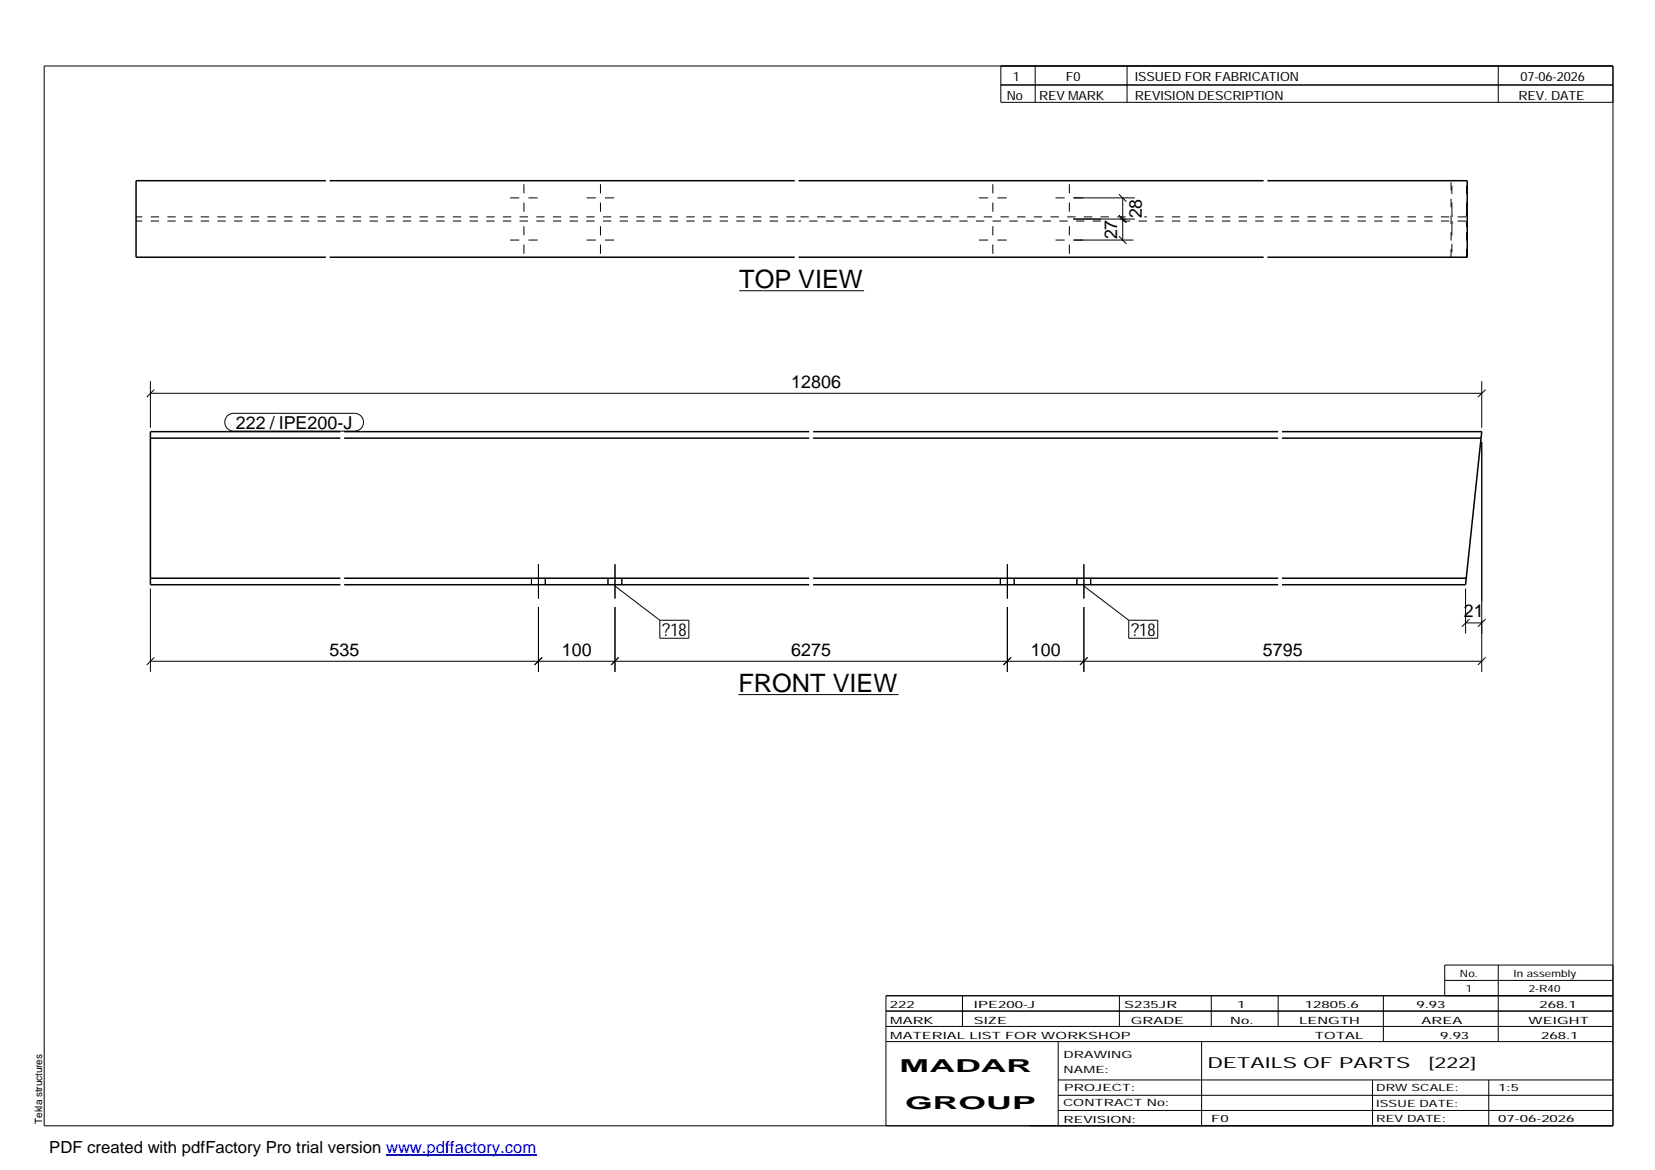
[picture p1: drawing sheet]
<svg xmlns="http://www.w3.org/2000/svg" width="420mm" height="297mm" viewBox="0 0 420 297" stroke-linecap="round" stroke-linejoin="round" font-family="sans-serif">
<g fill="none" stroke="#000" stroke-width=".25">
<path d="M11.2 16.7h398.3v269.1h-398.3zM254.1 16.7v9.3h155.4M262.8 16.7v9.3M286.1 16.7v9.3M380.4 16.7v9.3M254.1 21.6h155.4M129.5 50.2h2.3M133 46.8v2.3M133 51.4v2.3M133 57.4v2.4M134.2 50.2h2.3M148.9 50.2h2.4"/>
<path d="M152.4 46.8v2.3M152.4 51.4v2.3M152.4 57.4v2.4M153.6 50.2h2.3M248.5 50.2h2.4M252.1 46.8v2.3M252.1 51.4v2.3M252.1 57.4v2.4M253.2 50.2h2.4M268 50.2h2.3M271.5 46.8v2.3M271.5 51.4v2.3"/>
<path d="M271.5 57.4v2.4M272.5 50.2h15.6M272.5 55.6h15.6M284.1 60l1.9 1.9M284.1 54.6l1.9 1.9M284.1 49.3l1.9 1.9M285 50.2v10.7M129.5 60.9h2.3M133 62.1v2.3M134.2 60.9h2.3M148.9 60.9h2.4M152.4 62.1v2.3"/>
<path d="M153.6 60.9h2.3M187.7 73.8h31.7M248.5 60.9h2.4M252.1 62.1v2.3M253.2 60.9h2.4M268 60.9h2.3M271.5 62.1v2.3M272.5 60.9h15.2M38.2 99.9h338M38.2 96.8v11.8M39.2 98.9l-1.9 1.9M376.2 96.8v11.8"/>
<path d="M377.1 98.9l-1.9 1.9M57.7 105.6l.8-.5 .9-.2h30.6a2.26 2.26 0 0 1 2.3 2.3 2.26 2.26 0 0 1-2.3 2.3h-30.6a2.3 2.3 0 0 1-2.2-1.4 2.3 2.3 0 0 1 .5-2.5zM376.2 112.2v58.4M38.2 149.4v21.2M134.9 146.8v1.6M136.7 143.2v8.8M136.7 154.1v16.5M138.4 146.8v1.6M154.3 146.8v1.6M156.1 143.2v8.8M156.1 154.1v16.5M156.1 148.8l11.4 8.7"/>
<path d="M157.9 146.8v1.6M167.5 157.5h7.4v4.5h-7.4zM254 146.8v1.6M255.7 143.2v8.8M255.7 154.1v16.5M257.5 146.8v1.6M273.4 146.8v1.6M275.2 143.2v8.8M275.2 154.1v16.5M275.2 148.8l11.4 8.7M276.9 146.8v1.6M286.6 157.5h7.3v4.5h-7.3z"/>
<path d="M372.1 158.1h4.1M372.1 149.4v11.5M373 157.2l-1.9 1.9M377.1 157.2l-1.9 1.9M38.2 167.9h338M39.2 166.9l-1.9 1.9M137.6 166.9l-1.9 1.9M157.1 166.9l-1.9 1.9M187.5 176.3h40.6M256.7 166.9l-1.9 1.9M276.1 166.9l-1.9 1.9M377.1 166.9l-1.9 1.9"/>
<path d="M224.9 256.7h184.6M244.3 252.8v7.8M284.2 252.8v7.8M307.5 252.8v7.8M324.5 252.8v7.8M351.2 252.8v11.6M366.8 248.9h42.7M380.4 245v19.4M409.5 245h-42.7v7.8M409.5 252.8h-184.6v33M224.9 264.4h184.6M224.9 260.6h184.6"/>
<path d="M268.6 264.4v21.4M268.6 274.2h140.9M268.6 278.1h140.9M305.1 264.4v21.4M348.4 274.2v11.6M378 274.2v11.6M268.6 281.9h140.9"/>
</g>
<g fill="none" stroke="#000" stroke-width=".38">
<path d="M82.7 45.9h-48.2v19.4h48.2M83.7 45.9h118.1M202.7 45.9h118.1M321.8 45.9h50.7v19.4h-50.7M83.7 65.3h118.1M202.7 65.3h118.1M38.2 111.2h48.2M86.4 109.6h-48.2v38.8h48.2M87.4 111.2h118M87.4 109.6h118M206.4 111.2h118.1M206.4 109.6h118.1"/>
<path d="M325.5 109.6h50.7l-.2 1.6M325.5 111.2h50.5M376 111.2l-3.9 37.2h-46.6M38.2 146.8h48.2M87.4 146.8h118M87.4 148.4h118M206.4 146.8h118.1M206.4 148.4h118.1M325.5 146.8h46.7"/>
</g>
<g fill="none" stroke="#000" stroke-width=".25" stroke-dasharray="2.1 2.1" stroke-linecap="butt">
<path d="M82.7 55.1h-48.2M82.7 56.1h-48.2M201.8 55.1h-118.1M201.8 56.1h-118.1M279.5 56.1h-76.8M285.8 55.1h-83.1M320.8 55.1h-30.3M320.8 56.1h-36.5M368.6 53.5v-7.6M368.6 57.7v7.6M368.6 53.5v.6M368.6 54.1v.5"/>
<path d="M368.6 57.1v.6M368.6 54.6l.1 .3M368.6 56.6v.5M368.7 54.9v.2M368.7 56.2l-.1 .4M368.7 56.1v.1M372.2 55.1h-50.4M372.2 56.1h-50.4M372.2 55.1v-.2M372.2 54.9l.1-.3M372.2 56.2v-.1M372.3 54.6v-.5"/>
<path d="M372.3 56.6l-.1-.4M372.3 53.5v-7.6M372.3 54.1v-.6M372.3 57.7v-.6M372.3 57.1v-.5M368.4 65.3v-19.4M368.6 65.3h-.2M372.3 65.3v-7.6M372.5 65.3h-.2M375.8 112.8l.2-1.1M372.3 146.7l-.1 .1"/>
</g>
<path d="M98 293.3h38.2" fill="none" stroke="#00f" stroke-width=".3"/>
<g font-size="6.4">
<text x="187.7" y="73.1">TOP VIEW</text>
<text x="187.5" y="175.6">FRONT VIEW</text>
</g>
<g font-size="4.5">
<text x="289.9" y="55.4" transform="rotate(-90 289.9 55.4)">28</text>
<text x="283.6" y="60.8" transform="rotate(-90 283.6 60.8)">27</text>
<text x="200.9" y="98.5">12806</text>
<text x="59.9" y="108.9">222 / IPE200-J</text>
<text x="168.1" y="161.4">?18</text>
<text x="287.1" y="161.4">?18</text>
<text x="371.6" y="156.7">21</text>
<text x="83.7" y="166.4">535</text>
<text x="142.6" y="166.4">100</text>
<text x="200.9" y="166.4">6275</text>
<text x="261.7" y="166.4">100</text>
<text x="320.6" y="166.4">5795</text>
<text x="228.4" y="272.3">MADAR</text>
<text x="229.8" y="281.6">GROUP</text>
</g>
<text font-size="4.2" x="12.5" y="292.7">PDF created with pdfFactory Pro trial version www.pdffactory.com</text>
<g font-size="3.9">
<text x="306.5" y="271.3">DETAILS OF PARTS</text>
<text x="362.7" y="271.3">[222]</text>
</g>
<g font-size="3.2">
<text x="257.1" y="20.5">1</text>
<text x="270.6" y="20.5">F0</text>
<text x="288.1" y="20.5">ISSUED FOR FABRICATION</text>
<text x="386" y="20.5">07-06-2026</text>
<text x="255.6" y="25.5">No</text>
<text x="263.8" y="25.5">REV MARK</text>
<text x="288.1" y="25.5">REVISION DESCRIPTION</text>
<text x="385.5" y="25.5">REV. DATE</text>
</g>
<g font-size="2.5">
<text x="370.6" y="247.9">No.</text>
<text x="372.1" y="251.8">1</text>
<text x="384.3" y="247.9">In assembly</text>
<text x="388.1" y="251.8">2-R40</text>
<text x="225.9" y="255.9">222</text>
<text x="247.3" y="255.9">IPE200-J</text>
<text x="285.4" y="255.9">S235JR</text>
<text x="314.1" y="255.9">1</text>
<text x="331.3" y="255.9">12805.6</text>
<text x="359.6" y="255.9">9.93</text>
<text x="390.8" y="255.9">268.1</text>
<text x="226" y="263.7">MATERIAL LIST FOR WORKSHOP</text>
<text x="226" y="259.9">MARK</text>
<text x="247.2" y="259.9">SIZE</text>
<text x="287.1" y="259.9">GRADE</text>
<text x="312.3" y="259.9">No.</text>
<text x="329.8" y="259.9">LENGTH</text>
<text x="333.8" y="263.7">TOTAL</text>
<text x="360.9" y="259.9">AREA</text>
<text x="365.6" y="263.7">9.93</text>
<text x="388.1" y="259.9">WEIGHT</text>
<text x="391.3" y="263.7">268.1</text>
<text x="270" y="268.5">DRAWING</text>
<text x="270" y="272.5">NAME:</text>
<text x="269.9" y="280.9">CONTRACT No:</text>
<text x="270.2" y="277">PROJECT:</text>
<text x="349.4" y="277.1">DRW SCALE:</text>
<text x="349.4" y="281">ISSUE DATE:</text>
<text x="380.4" y="277.1">1:5</text>
<text x="10.7" y="285.4" transform="rotate(-90 10.7 285.4)">Tekla structures</text>
<text x="270" y="285">REVISION:</text>
<text x="307.5" y="284.8">F0</text>
<text x="349.4" y="284.8">REV DATE:</text>
<text x="380.4" y="284.8">07-06-2026</text>
</g>
</svg>
